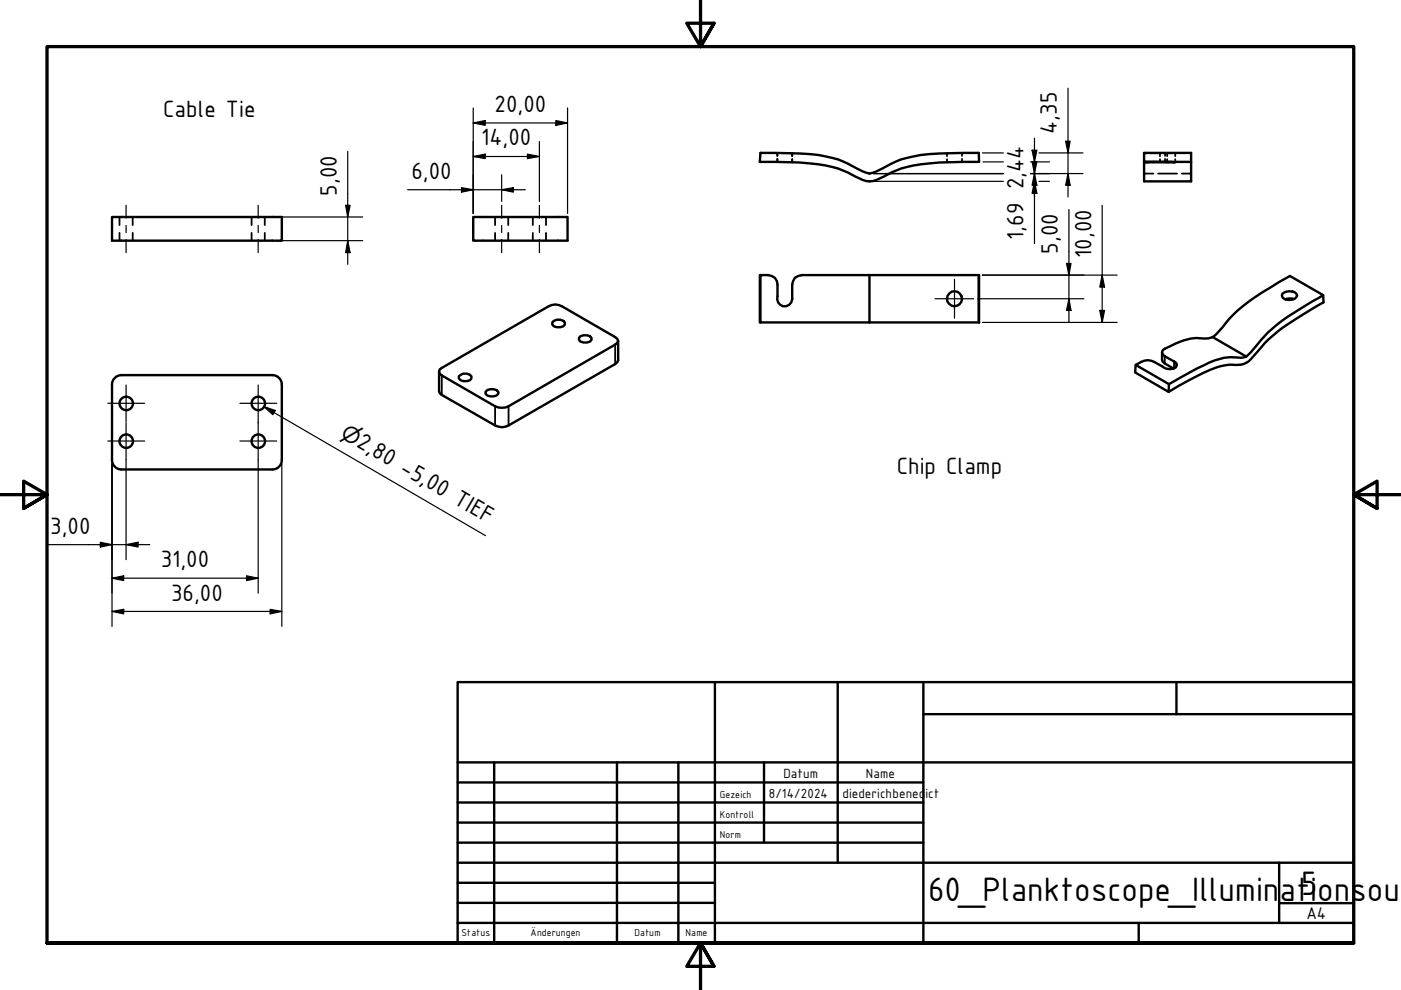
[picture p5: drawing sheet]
<svg xmlns="http://www.w3.org/2000/svg" width="297mm" height="210mm" viewBox="0 0 297 210" stroke-linecap="round" stroke-linejoin="round" font-family="sans-serif">
<!-- layer: Verdeckt (ISO) -->
<g fill="none" stroke="#000" stroke-width=".38">
<path d="M164.8 32.4v.7M164.8 33.7v.6M168 32.5v.6M168 33.8v.6M200.8 32.5v.6M200.8 33.8v.6M204 32.4v.7M204 33.7v.6M242.6 32.4h.6M242.6 36.8h1.9M243.2 32.5h-.6M243.9 32.4h1.5"/>
<path d="M243.9 32.5h1.7M245.6 36.8h4M245.9 32.5v.6M245.9 33.8v.6M246.1 32.4h.9M246.2 32.4h.8M246.5 32.5h1v.6M246.6 34.4h.9M246.8 32.5h.9M247 33.7v.6l-.8 .1M247 32.4h1.2M247 32.4v.7"/>
<path d="M247.5 32.5h.1M247.5 33.8v.5M247.6 32.5h.1M247.7 32.5h1.2M249.2 32.5v.6M249.2 33.8v.6M250.6 36.8h1.9M25.3 46v1.7M25.3 49.4v1.6M28.1 46v1.7M28.1 49.4v1.6M53.3 46v1.7"/>
<path d="M53.3 49.4v1.6M56.1 46v1.7M56.1 49.4v1.6M105 46v1.7M105 49.4v1.6M107.8 46v1.7M107.8 49.4v1.6M113 46v1.7M113 49.4v1.6M115.8 46v1.7M115.8 49.4v1.6"/>
</g>
<!-- layer: Sichtbar (ISO) -->
<g fill="none" stroke="#000" stroke-width=".51">
<path d="M161.2 32.4l6 .1a28 28 0 0 1 12.6 2.2 14.7 14.7 0 0 0 4.5 2.1 13.9 13.9 0 0 0 4.7-2.1 28 28 0 0 1 12.5-2.2l6-.1 .1 1.9a59.4 59.4 0 0 0-16.5 1.4l-2.1 .8a9.9 9.9 0 0 1-4.7 2 10.1 10.1 0 0 1-4.6-2 25.8 25.8 0 0 0-10.2-2l-8.4-.2zM247.5 34.3l-4.9 .2M252.5 34.3v-1.9h-9.9v1.9h9.9v4.2h-9.9v-4.2l6.5 .1h-1.6M23.7 46h36.1v5h-36.1zM100.3 46h20v5h-20zM161.2 58.3h-.1v10.1h.1M184.3 58.3v10.1M207.5 58.3h-37.5a1.96 1.96 0 0 0-2 2.1v3.1a1.61 1.61 0 0 1-2 1.4 1.61 1.61 0 0 1-1.2-2.1v-2.4a1.95 1.95 0 0 0-1.9-2.1h-1.7v10.1h23.1M207.5 58.3l.1 10.1zM25.7 79.5h32M25.7 79.5a2 2 0 0 0-2 2v16a2 2 0 0 0 2 2M57.8 79.5a2 2 0 0 1 2 2v16a2 2 0 0 1-2 2"/>
<path d="M93.2 78.3l23.1-13.4a2.75 2.75 0 0 1 2.8 0l11.3 6.6 .5 .4 .2 .4-.2 .4-23.1 13.4a3.4 3.4 0 0 1-2.8 0l-11.3-6.5-.5-.4-.1-.4zM97.3 79.8a1.76 1.76 0 0 1 2.6 0v.4a1.76 1.76 0 0 1-2.6 0zM117.4 68a1.8 1.8 0 0 1 2.4 .4v.4a1.76 1.76 0 0 1-2.7 0v-.4zM123.1 71.3a1.9 1.9 0 0 1 2.3 .4v.3a1.76 1.76 0 0 1-2.7 0v-.3zM131.1 72.3v4.1l-.2 .4-.5 .4-22.6 13a2.87 2.87 0 0 1-2.8 0l-11.8-6.9-.1-.4v-4.1M184.3 68.4h23.2M240.8 77.4l-.1 1.6 7.1 4.1v-1.7M246.4 74.7l.1 2 2.3 1.4M249 76.7l.5 .4v.4a1.84 1.84 0 0 1-2.6 .5 7.5 7.5 0 0 0-3.6-1.6l-.7 .1-1.8 .9 7 4M249 76.7v1.4M257.1 71.5a6.8 6.8 0 0 1-3.5 .2 17 17 0 0 0-7.1 2.6l-.1 .4 .1 .5 2.5 1.5M257.1 71.5a15.4 15.4 0 0 0 3.2-3.6 35 35 0 0 1 9-6.9l4.2-2.5 7 4.1 .1 1.5a57.1 57.1 0 0 0-12.4 8.6l-.7 .8a14.2 14.2 0 0 1-3.3 3.4 5 5 0 0 1-3.3 .4l-1.4 .2a39.5 39.5 0 0 0-10.6 4.9l-1.1 .7"/>
<path d="M257.1 71.5l7.1 4.1M264.2 75.6l-1.1 .3a11.5 11.5 0 0 0-7.8 1.5l-1.6 .7-5.9 3.3M271.9 62.3a2.33 2.33 0 0 1 3 0l.1 .4a2 2 0 0 1-3.1 .3l-.1-.4zM274.3 63.4l-1.1-.1-.7 .2M280.5 62.6a70.7 70.7 0 0 0-11.6 7.9l-3.7 4.1-1 1M25.7 99.5h32M103.3 82.7a1.96 1.96 0 0 1 2.4 .4v.4a1.84 1.84 0 0 1-2.8 0v-.4z"/>
<circle cx="202.4" cy="63.4" r="1.58"/>
<circle cx="26.8" cy="93.5" r="1.43"/>
<circle cx="26.8" cy="85.5" r="1.43"/>
<circle cx="54.8" cy="93.5" r="1.43"/>
<circle cx="54.8" cy="85.5" r="1.43"/>
</g>
<!-- layer: Sichtbar schmal (ISO) -->
<path d="M93.7 79.6v4.1M130.4 73.1v4.1M247 75.5v1.6M105 86.1v4.1M107.8 86.1v4.1" fill="none" stroke="#000" stroke-width=".38"/>
<!-- layer: Rahmen (ISO) -->
<path d="M148.5 -.1v10l-2.9-5h5.8l-2.9 5 2.9-5M0 104.9h10l-5-2.9v5.8l5-2.9-5 2.9M297 104.9h-10l5-2.9v5.8l-5-2.9 5 2.9M10 199.9v-190h277v190h-277h277M151.4 204.9l-2.9-5 2.9 5h-5.8l2.9-5v10" fill="none" stroke="#000" stroke-width=".7"/>
<!-- layer: Titel (ISO) -->
<g fill="none" stroke="#000" stroke-width=".51">
<path d="M97 144.6h190v55.3h-190zM151.6 144.6v55.3M177.6 144.6v38.3M195.8 151.4h91.2M195.8 144.6v55.3M249.4 144.6v6.8M97 165.9h98.8M97 170.2h98.8M97 174.4h98.8M97 178.7h98.8M97 161.6h190M104.8 161.6v38.3"/>
<path d="M130.8 161.6v38.3M143.8 161.6v38.3M162 161.6v17.1M97 195.7h190M97 182.9h190M97 187.2h54.6M97 191.4h54.6M241.4 195.7v4.2M271.2 191.5h15.8M271.2 182.9v12.8"/>
</g>
<!-- layer: Mittellinie (ISO) -->
<path d="M26.7 43.5v2.8M26.7 47.8v1.5M26.7 50.8v2.8M54.7 43.5v2.8M54.7 47.8v1.5M54.7 50.8v2.8M106.4 43.5v2.8M106.4 47.8v1.5M106.4 50.8v2.8M114.4 43.5v2.8M114.4 47.8v1.5M114.4 50.8v2.8" fill="none" stroke="#000" stroke-width=".25"/>
<!-- layer: Mittelpunktmarkierung (ISO) -->
<path d="M202.4 59.2v8.3M198.2 63.3h8.2M22.9 85.5h7.8M22.9 93.5h7.8M26.7 81.6v7.8M26.7 89.6v7.8M50.9 85.5h7.8M50.9 93.5h7.8M54.7 81.6v7.8M54.7 89.6v7.8" fill="none" stroke="#000" stroke-width=".25"/>
<g fill="none" stroke="#000" stroke-width=".25">
<path d="M226.4 18.7v23.1M73.7 32.1v23.9M97.9 39.8l2.4 .4-2.4 .5zM100.3 33.2l2.6-.5v.9zM100.3 26.1l2.6-.5v1zM100.3 22.9v22.3M100.3 33.2h14.1M100.3 26.1h20M106.4 37.1v5.6M111.8 32.7l2.6 .5-2.6 .4zM114.4 30v12.7M117.9 25.6l2.4 .5-2.4 .5z"/>
<path d="M120.3 22.9v22.3M185.2 36.8h27.5M185.2 38.5h27.5M208.3 32.4h4.4M208.4 34.3h4.3M218.5 34.3h4M218.5 36.8h11.1M218.8 34.3h1l-.5 2.5zM218.8 31.8h1l-.5 2.5zM219.3 38.5l.5 2.5h-1zM219.3 36.8l.5 2.5h-1zM219.3 29.3v12.5"/>
<path d="M220.3 38.5h2.2M220.3 32.4h9.3M225.9 29.9h1l-.5 2.5zM226.4 36.8l.5 2.5h-1zM58.5 51h18.4M58.5 46h18.4M73.3 43.5h.9l-.5 2.5zM73.7 51l.5 2.6h-.9zM86.4 40.2h25M106.4 40.2l2.4-.4v.9zM208.3 58.3h28.6M219.3 41v10.7"/>
<path d="M226.1 55.9h1l-.5 2.4zM226.6 44.4v24M233.7 58.3l.5 2.6h-1zM233.7 43.5v24.9M207.3 63.3h22.5M208.3 68.4h28.6M226.6 63.3l.5 2.5h-1zM233.2 65.8h1l-.5 2.6zM23.7 98.3v34.5M26.7 97.4v21.3M54.7 89.4v.2M54.7 97.4v28.4"/>
<path d="M59.8 98.3v34.5M9.8 115.5h21.9M21.3 115l2.4 .5-2.4 .5zM26.7 115.5l2.6-.5v1zM23.7 122.6l2.5-.5v1zM23.7 129.6l2.5-.4v.9zM23.7 122.6h31M23.7 129.6h36.1M52.3 122.1l2.4 .5-2.4 .5zM57.3 129.2l2.5 .4-2.5 .5z"/>
</g>
<g fill="#000">
<path d="M100.3 33.2l2.6-.5v.9zM100.3 26.1l2.6-.5v1zM106.4 40.2l2.4-.4v.9zM111.8 32.7l2.6 .5-2.6 .4zM117.9 25.6l2.4 .5-2.4 .5zM218.8 34.3h1l-.5 2.5zM218.8 31.8h1l-.5 2.5zM219.3 36.8l.5 2.5h-1zM225.9 29.9h1l-.5 2.5zM226.4 36.8l.5 2.5h-1zM73.3 43.5h.9l-.5 2.5zM73.7 51l.5 2.6h-.9z"/>
<path d="M97.9 39.8l2.4 .4-2.4 .5zM219.3 38.5l.5 2.5h-1zM226.1 55.9h1l-.5 2.4zM226.6 63.3l.5 2.5h-1zM233.2 65.8h1l-.5 2.6zM233.7 58.3l.5 2.6h-1zM21.3 115l2.4 .5-2.4 .5zM26.7 115.5l2.6-.5v1zM23.7 122.6l2.5-.5v1zM23.7 129.6l2.5-.4v.9zM52.3 122.1l2.4 .5-2.4 .5zM57.3 129.2l2.5 .4-2.5 .5z"/>
</g>
<!-- layer: Symbol (ISO) -->
<path d="M55.9 86.2l2.5 .8-.6 .9zM55.9 86.2l47 27.4" fill="none" stroke="#000" stroke-width=".25"/>
<path d="M55.9 86.2l2.5 .8-.6 .9z" fill="#000"/>
<g font-size="7.7">
<text x="196.8" y="191">60_Planktoscope_Illumin</text>
<text x="271.3" y="191">at5ionsour</text>
</g>
<g font-size="5.4">
<text x="104.8" y="23.8">20,00</text>
<text x="34.6" y="24.7">Cable Tie</text>
<text x="224.1" y="28.4" transform="rotate(-90 224.1 28.4)">4,35</text>
<text x="102" y="30.8">14,00</text>
<text x="71.4" y="41.5" transform="rotate(-90 71.4 41.5)">5,00</text>
<text x="87.2" y="37.9">6,00</text>
<text x="217" y="40.2" transform="rotate(-90 217 40.2)">2,44</text>
<text x="217" y="50.9" transform="rotate(-90 217 50.9)">1,69</text>
<text x="224.3" y="53.8" transform="rotate(-90 224.3 53.8)">5,00</text>
<text x="231.4" y="54.6" transform="rotate(-90 231.4 54.6)">10,00</text>
<text x="75.4" y="94.7" transform="rotate(30 75.4 94.7)">2,80 -5,00 TIEF</text>
<text x="190.1" y="100.5">Chip Clamp</text>
<text x="10.6" y="113.2">3,00</text>
<text x="34.1" y="120.2">31,00</text>
<text x="36.3" y="127.4">36,00</text>
</g>
<text font-size="4.6" x="72" y="92.7" transform="rotate(30 72 92.7)">⌀</text>
<text font-size="3.9" x="277" y="194.9">A4</text>
<g font-size="3">
<text x="166.1" y="164.9">Datum</text>
<text x="183.6" y="164.9">Name</text>
<text x="163" y="169.1">8/14/2024</text>
<text x="178.6" y="169.1">diederichbened</text>
<text x="196.2" y="169.1">ict</text>
</g>
<g font-size="2.3">
<text x="152.6" y="169.1">Gezeich</text>
<text x="152.6" y="173.4">Kontroll</text>
<text x="152.6" y="177.6">Norm</text>
<text x="97.9" y="198.5">Status</text>
<text x="112.5" y="198.5">Änderungen</text>
<text x="134.6" y="198.5">Datum</text>
<text x="145.4" y="198.5">Name</text>
</g>
</svg>
